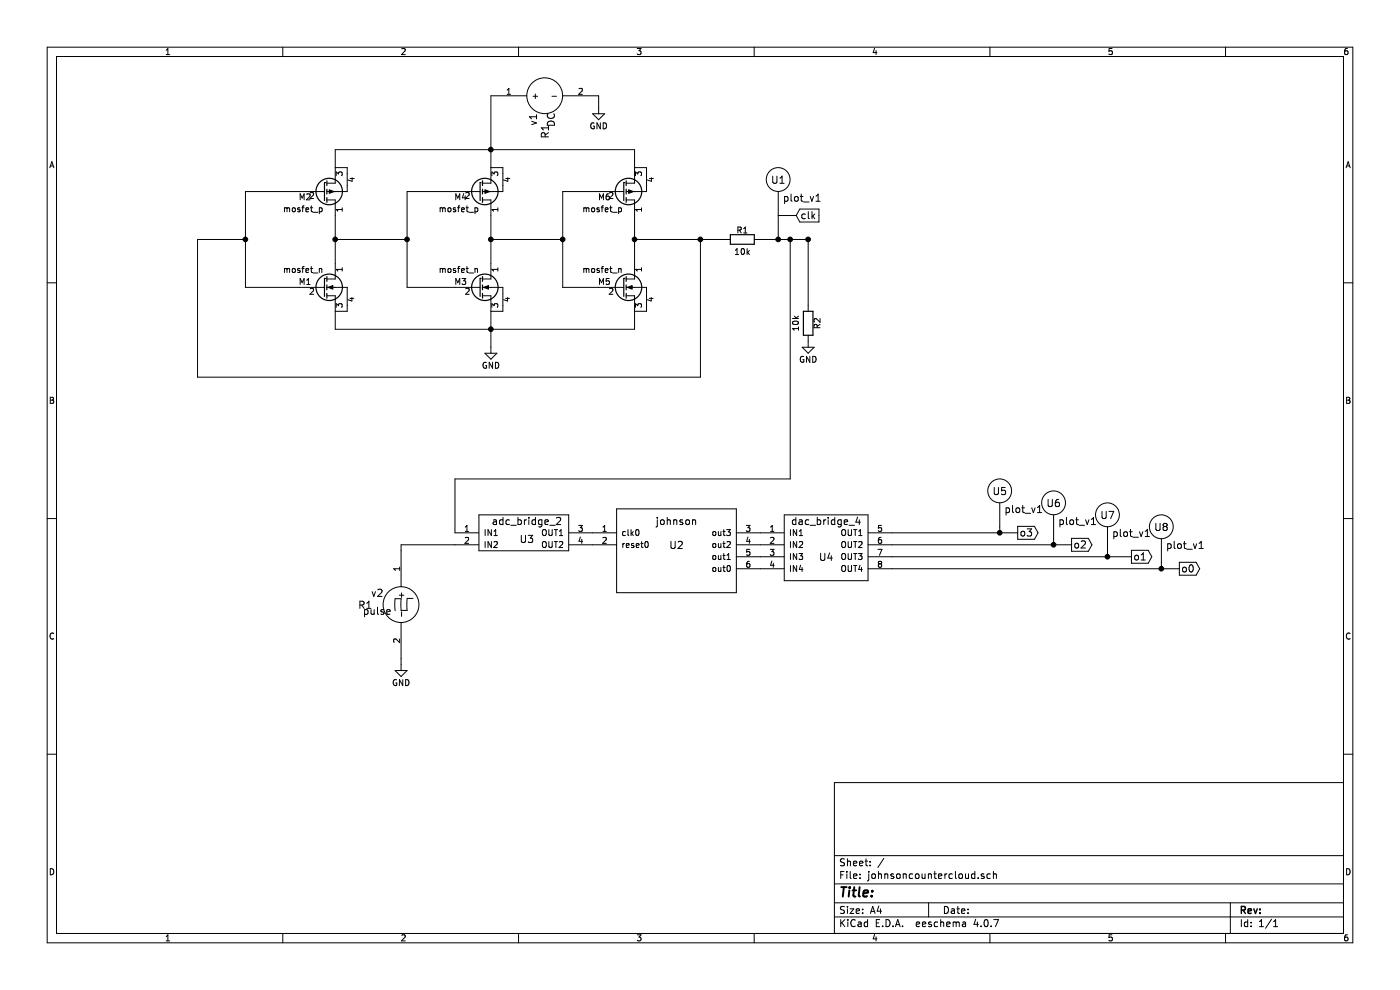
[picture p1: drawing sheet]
EESchema Schematic File Version 2
LIBS:adc-dac
LIBS:memory
LIBS:xilinx
LIBS:microcontrollers
LIBS:dsp
LIBS:microchip
LIBS:analog_switches
LIBS:motorola
LIBS:texas
LIBS:intel
LIBS:audio
LIBS:interface
LIBS:digital-audio
LIBS:philips
LIBS:display
LIBS:cypress
LIBS:siliconi
LIBS:opto
LIBS:atmel
LIBS:contrib
LIBS:power
LIBS:eSim_Plot
LIBS:transistors
LIBS:conn
LIBS:eSim_User
LIBS:regul
LIBS:74xx
LIBS:cmos4000
LIBS:eSim_Analog
LIBS:eSim_Devices
LIBS:eSim_Digital
LIBS:eSim_Hybrid
LIBS:eSim_Miscellaneous
LIBS:eSim_Power
LIBS:eSim_Sources
LIBS:eSim_Subckt
LIBS:eSim_Nghdl
LIBS:eSim_Ngveri
LIBS:johnsoncounter-cache
EELAYER 25 0
EELAYER END
$Descr A4 11693 8268
encoding utf-8
Sheet 1 1
Title ""
Date ""
Rev ""
Comp ""
Comment1 ""
Comment2 ""
Comment3 ""
Comment4 ""
$EndDescr
$Comp
L mosfet_p M2
U 1 1
P 2650 1600
F 0 "M2" H 2600 1650 50  0000 R CNN
F 1 "mosfet_p" H 2700 1750 50  0000 R CNN
F 2 "" H 2900 1700 29  0000 C CNN
F 3 "" H 2700 1600 60  0000 C CNN
	1    2650 1600
	1    0    0    1   
$EndComp
$Comp
L mosfet_p M4
U 1 1
P 3950 1600
F 0 "M4" H 3900 1650 50  0000 R CNN
F 1 "mosfet_p" H 4000 1750 50  0000 R CNN
F 2 "" H 4200 1700 29  0000 C CNN
F 3 "" H 4000 1600 60  0000 C CNN
	1    3950 1600
	1    0    0    1   
$EndComp
$Comp
L mosfet_p M6
U 1 1
P 5150 1600
F 0 "M6" H 5100 1650 50  0000 R CNN
F 1 "mosfet_p" H 5200 1750 50  0000 R CNN
F 2 "" H 5400 1700 29  0000 C CNN
F 3 "" H 5200 1600 60  0000 C CNN
	1    5150 1600
	1    0    0    1   
$EndComp
$Comp
L mosfet_n M1
U 1 1
P 2600 2200
F 0 "M1" H 2600 2050 50  0000 R CNN
F 1 "mosfet_n" H 2700 2150 50  0000 R CNN
F 2 "" H 2900 1900 29  0000 C CNN
F 3 "" H 2700 2000 60  0000 C CNN
	1    2600 2200
	1    0    0    -1  
$EndComp
$Comp
L mosfet_n M3
U 1 1
P 3900 2200
F 0 "M3" H 3900 2050 50  0000 R CNN
F 1 "mosfet_n" H 4000 2150 50  0000 R CNN
F 2 "" H 4200 1900 29  0000 C CNN
F 3 "" H 4000 2000 60  0000 C CNN
	1    3900 2200
	1    0    0    -1  
$EndComp
$Comp
L mosfet_n M5
U 1 1
P 5100 2200
F 0 "M5" H 5100 2050 50  0000 R CNN
F 1 "mosfet_n" H 5200 2150 50  0000 R CNN
F 2 "" H 5400 1900 29  0000 C CNN
F 3 "" H 5200 2000 60  0000 C CNN
	1    5100 2200
	1    0    0    -1  
$EndComp
$Comp
L GND #PWR2
U 1 1
P 4100 2900
F 0 "#PWR2" H 4100 2650 50  0001 C CNN
F 1 "GND" H 4100 2750 50  0000 C CNN
F 2 "" H 4100 2900 50  0001 C CNN
F 3 "" H 4100 2900 50  0001 C CNN
	1    4100 2900
	1    0    0    -1  
$EndComp
$Comp
L plot_v1 U1
U 1 1
P 6500 2000
F 0 "U1" H 6500 2500 60  0000 C CNN
F 1 "plot_v1" H 6700 2350 60  0000 C CNN
F 2 "" H 6500 2000 60  0000 C CNN
F 3 "" H 6500 2000 60  0000 C CNN
	1    6500 2000
	1    0    0    -1  
$EndComp
$Comp
L GND #PWR3
U 1 1
P 5000 900
F 0 "#PWR3" H 5000 650 50  0001 C CNN
F 1 "GND" H 5000 750 50  0000 C CNN
F 2 "" H 5000 900 50  0001 C CNN
F 3 "" H 5000 900 50  0001 C CNN
	1    5000 900 
	1    0    0    -1  
$EndComp
$Comp
L DC v1
U 1 1
P 4550 800
F 0 "v1" H 4350 900 60  0000 C CNN
F 1 "DC" H 4350 750 60  0000 C CNN
F 2 "R1" H 4250 800 60  0000 C CNN
F 3 "" H 4550 800 60  0000 C CNN
	1    4550 800 
	0    -1   -1   0   
$EndComp
$Comp
L adc_bridge_2 U3
U 1 1
P 4400 4500
F 0 "U3" H 4400 4500 60  0000 C CNN
F 1 "adc_bridge_2" H 4400 4650 60  0000 C CNN
F 2 "" H 4400 4500 60  0000 C CNN
F 3 "" H 4400 4500 60  0000 C CNN
	1    4400 4500
	1    0    0    -1  
$EndComp
$Comp
L dac_bridge_4 U4
U 1 1
P 6900 4650
F 0 "U4" H 6900 4650 60  0000 C CNN
F 1 "dac_bridge_4" H 6900 4950 60  0000 C CNN
F 2 "" H 6900 4650 60  0000 C CNN
F 3 "" H 6900 4650 60  0000 C CNN
	1    6900 4650
	1    0    0    -1  
$EndComp
$Comp
L plot_v1 U5
U 1 1
P 8350 4600
F 0 "U5" H 8350 5100 60  0000 C CNN
F 1 "plot_v1" H 8550 4950 60  0000 C CNN
F 2 "" H 8350 4600 60  0000 C CNN
F 3 "" H 8350 4600 60  0000 C CNN
	1    8350 4600
	1    0    0    -1  
$EndComp
$Comp
L plot_v1 U6
U 1 1
P 8800 4700
F 0 "U6" H 8800 5200 60  0000 C CNN
F 1 "plot_v1" H 9000 5050 60  0000 C CNN
F 2 "" H 8800 4700 60  0000 C CNN
F 3 "" H 8800 4700 60  0000 C CNN
	1    8800 4700
	1    0    0    -1  
$EndComp
$Comp
L plot_v1 U7
U 1 1
P 9250 4800
F 0 "U7" H 9250 5300 60  0000 C CNN
F 1 "plot_v1" H 9450 5150 60  0000 C CNN
F 2 "" H 9250 4800 60  0000 C CNN
F 3 "" H 9250 4800 60  0000 C CNN
	1    9250 4800
	1    0    0    -1  
$EndComp
$Comp
L plot_v1 U8
U 1 1
P 9700 4900
F 0 "U8" H 9700 5400 60  0000 C CNN
F 1 "plot_v1" H 9900 5250 60  0000 C CNN
F 2 "" H 9700 4900 60  0000 C CNN
F 3 "" H 9700 4900 60  0000 C CNN
	1    9700 4900
	1    0    0    -1  
$EndComp
$Comp
L pulse v2
U 1 1
P 3350 5050
F 0 "v2" H 3150 5150 60  0000 C CNN
F 1 "pulse" H 3150 5000 60  0000 C CNN
F 2 "R1" H 3050 5050 60  0000 C CNN
F 3 "" H 3350 5050 60  0000 C CNN
	1    3350 5050
	1    0    0    -1  
$EndComp
$Comp
L GND #PWR1
U 1 1
P 3350 5550
F 0 "#PWR1" H 3350 5300 50  0001 C CNN
F 1 "GND" H 3350 5400 50  0000 C CNN
F 2 "" H 3350 5550 50  0001 C CNN
F 3 "" H 3350 5550 50  0001 C CNN
	1    3350 5550
	1    0    0    -1  
$EndComp
Text GLabel 8500 4450 2    60   Output ~ 0
o3
Text GLabel 8950 4550 2    60   Output ~ 0
o2
Text GLabel 9450 4650 2    60   Output ~ 0
o1
Text GLabel 9850 4750 2    60   Output ~ 0
o0
$Comp
L resistor R1
U 1 1
P 6150 2050
F 0 "R1" H 6200 2180 50  0000 C CNN
F 1 "10k" H 6200 2000 50  0000 C CNN
F 2 "" H 6200 2030 30  0000 C CNN
F 3 "" V 6200 2100 30  0000 C CNN
	1    6150 2050
	1    0    0    -1  
$EndComp
$Comp
L resistor R2
U 1 1
P 6700 2650
F 0 "R2" H 6750 2780 50  0000 C CNN
F 1 "10k" H 6750 2600 50  0000 C CNN
F 2 "" H 6750 2630 30  0000 C CNN
F 3 "" V 6750 2700 30  0000 C CNN
	1    6700 2650
	0    1    1    0   
$EndComp
$Comp
L GND #PWR4
U 1 1
P 6750 2850
F 0 "#PWR4" H 6750 2600 50  0001 C CNN
F 1 "GND" H 6750 2700 50  0000 C CNN
F 2 "" H 6750 2850 50  0001 C CNN
F 3 "" H 6750 2850 50  0001 C CNN
	1    6750 2850
	1    0    0    -1  
$EndComp
Wire Wire Line
	2800 1800 2800 2200
Wire Wire Line
	4100 1800 4100 2200
Wire Wire Line
	5300 1800 5300 2200
Wire Wire Line
	5000 1600 4700 1600
Wire Wire Line
	4700 1600 4700 2400
Wire Wire Line
	4700 2400 5000 2400
Wire Wire Line
	3800 1600 3400 1600
Wire Wire Line
	3400 1600 3400 2400
Wire Wire Line
	3400 2400 3800 2400
Wire Wire Line
	2500 1600 2050 1600
Wire Wire Line
	2050 1600 2050 2400
Wire Wire Line
	2050 2400 2500 2400
Wire Wire Line
	2800 2000 3400 2000
Connection ~ 3400 2000
Connection ~ 2800 2000
Wire Wire Line
	4100 2000 4700 2000
Connection ~ 4700 2000
Connection ~ 4100 2000
Wire Wire Line
	2800 2600 2800 2750
Wire Wire Line
	2800 2750 5300 2750
Wire Wire Line
	4100 2600 4100 2900
Wire Wire Line
	5300 2750 5300 2600
Connection ~ 4100 2750
Wire Wire Line
	5400 2550 5400 2600
Wire Wire Line
	5400 2600 5300 2600
Wire Wire Line
	4200 2550 4200 2600
Wire Wire Line
	4200 2600 4100 2600
Wire Wire Line
	2800 1400 2800 1250
Wire Wire Line
	2800 1250 5300 1250
Wire Wire Line
	5300 1250 5300 1400
Wire Wire Line
	4100 800  4100 1400
Connection ~ 4100 1250
Wire Wire Line
	4200 1450 4200 1400
Wire Wire Line
	4200 1400 4100 1400
Wire Wire Line
	5400 1450 5400 1400
Wire Wire Line
	5400 1400 5300 1400
Wire Wire Line
	2900 1450 2900 1400
Wire Wire Line
	2900 1400 2800 1400
Wire Wire Line
	2050 2000 1650 2000
Wire Wire Line
	1650 2000 1650 3150
Wire Wire Line
	1650 3150 5850 3150
Wire Wire Line
	5850 3150 5850 2000
Connection ~ 5300 2000
Connection ~ 2050 2000
Connection ~ 5850 2000
Wire Wire Line
	5000 800  5000 900 
Connection ~ 6500 2000
Wire Wire Line
	2900 2550 2900 2600
Wire Wire Line
	2900 2600 2800 2600
Wire Wire Line
	7450 4450 8500 4450
Wire Wire Line
	8350 4450 8350 4400
Wire Wire Line
	7450 4550 8950 4550
Wire Wire Line
	8800 4550 8800 4500
Wire Wire Line
	7450 4650 9450 4650
Wire Wire Line
	9250 4650 9250 4600
Wire Wire Line
	7450 4750 9850 4750
Wire Wire Line
	9700 4750 9700 4700
Wire Wire Line
	6600 4000 3800 4000
Wire Wire Line
	3800 4000 3800 4450
Wire Wire Line
	3800 4550 3350 4550
Wire Wire Line
	3350 4550 3350 4600
Wire Wire Line
	3350 5500 3350 5550
Connection ~ 8350 4450
Connection ~ 8800 4550
Connection ~ 9250 4650
Connection ~ 9700 4750
Wire Wire Line
	6600 2000 6600 4000
Connection ~ 6600 2000
Wire Wire Line
	6500 1800 6500 2000
Wire Wire Line
	5300 2000 6050 2000
Wire Wire Line
	6750 2550 6750 2000
Connection ~ 6750 2000
Text GLabel 6650 1800 2    60   Input ~ 0
clk
Wire Wire Line
	6750 2000 6350 2000
Wire Wire Line
	6650 1800 6500 1800
$Comp
L johnson U2
U 1 1
P 2800 6350
F 0 "U2" H 5650 8150 60  0000 C CNN
F 1 "johnson" H 5650 8350 60  0000 C CNN
F 2 "" H 5650 8300 60  0000 C CNN
F 3 "" H 5650 8300 60  0000 C CNN
	1    2800 6350
	1    0    0    -1  
$EndComp
$EndSCHEMATC
